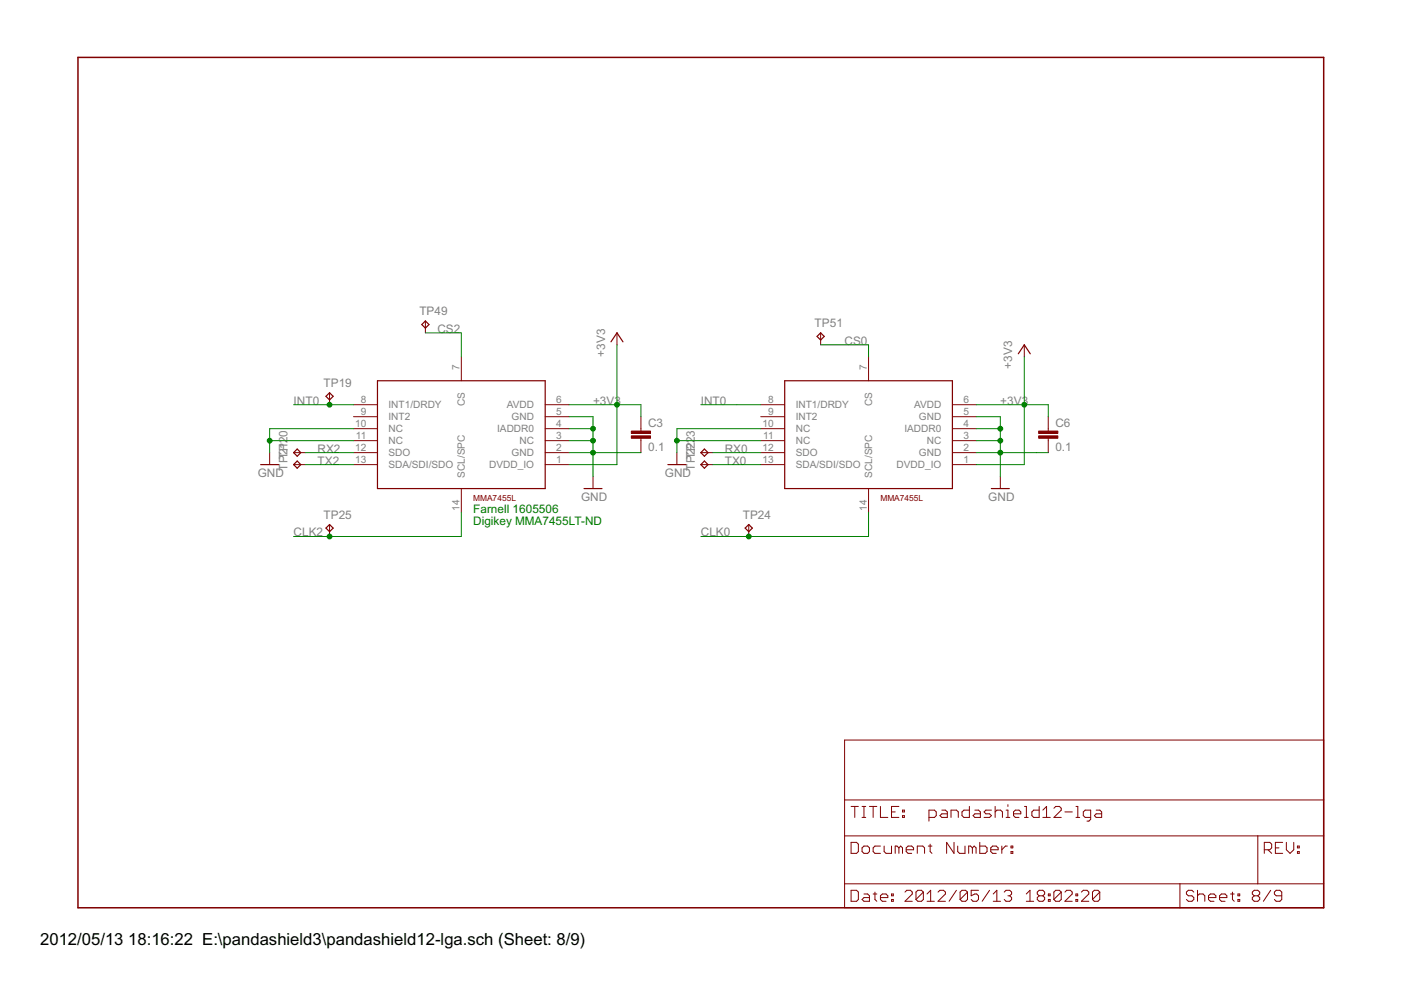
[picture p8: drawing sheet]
<svg xmlns="http://www.w3.org/2000/svg" width="297mm" height="210mm" viewBox="0 0 297 210" stroke-linecap="round" stroke-linejoin="round" font-family="sans-serif">
<path d="M16.5 12.2h264.1v180.3h-264.1z" fill="none" stroke="#800000" stroke-width=".32"/>
<g fill="none" stroke="#800000" stroke-width=".21">
<path d="M90.2 68.1v2.5M97.8 75.6v5.1M130.8 70.6v2.5M174 70.6v2.5M184.1 75.6v5.1M217.2 73.1v2.5M57.2 96v2.5M62.3 98.5h2.5M62.3 96h2.5M69.9 83.3v2.5M75 98.5h5M75 96h5"/>
<path d="M75 93.4h5M75 90.9h5M75 88.3h5M75 85.8h5M115.6 98.5h5M115.6 96h5M115.6 93.4h5M115.6 90.9h5M115.6 88.3h5M115.6 85.8h5M135.9 88.3v3.1M135.9 92.9v3.1"/>
<path d="M143.5 96v2.5M148.6 98.5h2.5M148.6 96h2.5M161.3 98.5h5.1M161.3 96h5.1M161.3 93.4h5.1M161.3 90.9h5.1M161.3 88.3h5.1M161.3 85.8h5.1M201.9 98.5h5.1M201.9 96h5.1M201.9 93.4h5.1"/>
<path d="M201.9 90.9h5.1M201.9 88.3h5.1M201.9 85.8h5.1M222.2 88.3v3.1M222.2 92.9v3.1M69.9 111.2v2.5M97.8 103.6v5.1M125.7 101v2.6M158.7 111.2v2.5M184.1 103.6v5.1M212.1 101v2.6M179.1 156.9h101.5v35.6h-101.5z"/>
<path d="M179.1 177.2h101.5M179.1 169.6h101.5M180.4 178.6h1.2l.4 .4v1.6l-.4 .3h-1.2zM180.4 171h1.6M181.2 171v2.3M182.8 179.8l.4-.4h.8l.3 .4v.8l-.3 .3h-.8l-.4-.3zM182.8 171h.8M182.8 173.3h.8M183.2 171v2.3M184.3 171h1.6M185.1 171v2.3M186.7 171v2.3h1.5"/>
<path d="M186.7 179.4h-1.2l-.4 .4v.8l.4 .3h1.2M187.5 179.4v1.2l.4 .3h1.1v-1.5M189 172.1h.8M190.6 171h-1.6v2.3h1.6M190.6 179.8l-.4-.4h-.4v1.5M190.6 179.8l.4-.4 .3 .4v1.1M190.6 179.8v1.1M191.3 172.9h.4v.4h-.4zM191.3 171.8h.4v.3h-.4zM196.8 179.4h.8M197 173.3h1.1l.4-.4v-.8l-.4-.3h-1.1v2.3M197.2 179v1.6l.4 .3"/>
<path d="M199.7 171.8h.7l.5 .3v1.2h-1.2l-.4-.4 .4-.3h1.2M201.6 173.3v-1.5h1.2l.4 .3v1.2M202.3 178.6v2.3l-1.6-2.3v2.3M203.1 179.4v1.2l.3 .3h1.2v-1.5M205.5 171v2.3h-1.1l-.4-.4v-.8l.4-.3h1.1M206.2 179.8l-.4-.4h-.4v1.5M206.2 179.8v1.1M206.2 179.8l.3-.4 .4 .4v1.1M206.7 171.8h.8l.4 .3v1.2h-1.2l-.4-.4 .4-.3h1.2M207.7 178.6v2.3h1.2l.4-.3v-.8l-.4-.4h-1.2M210.2 171.8h-1.2l-.4 .3 .4 .5h.8l.4 .3-.4 .4h-1.2M211 172.1l.4-.3h.8l.3 .3v1.2"/>
<path d="M211 171v2.3M212.4 179.4v1.5M213.3 173.3h.8M213.3 171.8h.4v1.5M213.6 179.4h-.4l-.8 .8M213.7 170.6v.4M214.4 179.4h.3v.4h-.3zM214.9 172.6h1.5v-.5l-.4-.3h-.7l-.4 .3v.8l.4 .4h.7M217.2 171h.4v2.3M217.2 173.3h.8M220.3 171v2.3h-1.1l-.4-.4v-.8l.4-.3h1.1M221.1 173.3h1.6"/>
<path d="M221.1 171.8l.8-.8v2.3M223.5 171.4l.3-.4h.8l.4 .4v.4l-1.5 1.5h1.5M225.8 172.1h1.6M228.1 171h.4v2.3M228.1 173.3h.8M231.2 173.3h-1.1l-.4-.4v-.8l.4-.3h1.1v1.9l-.3 .4h-.4M232.4 171.8h.8l.4 .3v1.2h-1.2l-.4-.4 .4-.3h1.2M266.7 177.2v10.2M270.4 179.8h.8M271.9 178.6h-1.5v2.3h1.5M272.7 178.6v1.6l.8 .7 .8-.7v-1.6M275.1 179.4h.4v.4h-.4z"/>
<path d="M179.1 187.4h101.5M180.4 188.8h1.2l.4 .3v1.6l-.4 .4h-1.2zM183.2 189.5h.8l.3 .4v1.2h-1.1l-.4-.4 .4-.4h1.1M185.1 189.5h.8M185.5 189.1v1.6l.4 .4M186.7 190.3h1.5v-.4l-.3-.4h-.8l-.4 .4v.8l.4 .4h.8M189 190.7h.4v.4h-.4zM189 189.5h.4v.4h-.4zM191.9 189.1l.4-.3h.7l.4 .3v.4l-1.5 1.6h1.5M192.1 180.2h1.6v-.4l-.4-.4h-.8l-.4 .4v.8l.4 .3h.8M194.5 180.9v-1.5h1.1l.4 .4v1.1M195.8 189.1v1.6l-.4 .4h-.8l-.4-.4"/>
<path d="M195.8 189.1l-.4-.3h-.8l-.4 .3v1.6M195.8 189.1l-1.6 1.6M196.6 191.1h1.5M196.6 189.5l.7-.7v2.3M198.9 189.1l.4-.3h.7l.4 .3v.4l-1.5 1.6h1.5M202.8 188.8l-1.6 2.3M205.1 189.1v1.6l-.4 .4h-.7l-.4-.4M205.1 189.1l-.4-.3h-.7l-.4 .3v1.6M205.1 189.1l-1.5 1.6M207.5 188.8h-1.6v1.1l.8-.4h.4l.4 .4v.8l-.4 .4h-.8l-.4-.4M209.8 188.8l-1.6 2.3M210.1 180.2h1.5v-.4l-.4-.4h-.7l-.4 .4v.8l.4 .3h.7"/>
<path d="M210.6 191.1h1.5M210.6 189.5l.7-.7v2.3M212.9 189.1l.4-.3h.8l.4 .3v.4l-.4 .4M213.7 189.9h.4M214.1 189.9l.4 .4v.4l-.4 .4h-.8l-.4-.4M214.4 180.6h.3v.3h-.3zM217.6 191.1h1.6M217.6 189.5l.8-.7v2.3M220.3 189.9l-.4 .4v.4l.4 .4h.8l.4-.4v-.4l-.4-.4M220.3 189.9l-.4-.4v-.4l.4-.3h.8l.4 .3v.4l-.4 .4M220.3 189.9h.8M222.3 190.7h.4v.4h-.4z"/>
<path d="M222.3 189.5h.4v.4h-.4zM225 189.1v1.6l-.4 .4h-.8l-.4-.4M225 189.1l-.4-.3h-.8l-.4 .3v1.6M225 189.1l-1.6 1.6M225.8 189.1l.4-.3h.7l.4 .3v.4l-1.5 1.6h1.5M228.1 190.7h.4v.4h-.4zM228.1 189.5h.4v.4h-.4zM229.3 189.1l.4-.3h.8l.3 .3v.4l-1.5 1.6h1.5M233.2 189.1v1.6l-.4 .4h-.8l-.4-.4M233.2 189.1l-.4-.3h-.8l-.4 .3v1.6M233.2 189.1l-1.6 1.6M250.2 187.4v5.1"/>
<path d="M253.1 189.1l-.4-.3h-.8l-.4 .3v.4l.4 .4h.8l.4 .4v.4l-.4 .4h-.8l-.4-.4M253.9 189.9l.4-.4h.8l.3 .4v1.2M253.9 188.8v2.3M256.2 190.3h1.6v-.4l-.4-.4h-.8l-.4 .4v.8l.4 .4h.8M258.6 190.3h1.5v-.4l-.4-.4h-.7l-.4 .4v.8l.4 .4h.7M260.9 189.5h.8M261.3 189.1v1.6l.4 .4M262.5 190.7h.3v.4h-.3zM262.5 189.5h.3v.4h-.3zM265.9 189.9l-.4 .4v.4l.4 .4h.8l.4-.4v-.4l-.4-.4M265.9 189.9l-.4-.4v-.4l.4-.3h.8l.4 .3v.4l-.4 .4M265.9 189.9h.8"/>
<path d="M268.1 180.2h1.1l.4-.4v-.8l-.4-.4h-1.1v2.3M268.8 180.2l.8 .7M269.4 188.8l-1.5 2.3M271.8 189.9h-1.2l-.4-.4v-.4l.4-.3h.8l.4 .3v1.6l-.4 .4h-.8l-.4-.4M275.1 180.6h.4v.3h-.4z"/>
</g>
<g fill="none" stroke="#800000" stroke-width=".25">
<path d="M89.4 68.8l.8-.7 .8 .7-.8 .8zM129.5 72.5l1.3-1.9 1.3 1.9M173.2 71.3l.8-.7 .8 .7-.8 .8zM215.9 75l1.3-1.9 1.2 1.9M55.3 98.5h3.8M63 95.2l.8 .8-.8 .7-.7-.7zM63 97.7l.8 .8-.8 .8-.7-.8zM69.1 84l.8-.7 .7 .7-.7 .8zM80 80.7h35.6v22.9h-35.6zM141.6 98.5h3.8M149.4 97.7l.7 .8-.7 .8-.8-.8zM149.4 95.2l.7 .8-.7 .7-.8-.7z"/>
<path d="M166.4 80.7h35.5v22.9h-35.5zM69.1 112l.8-.8 .7 .8-.7 .7zM123.8 103.6h3.8M158 112l.7-.8 .8 .8-.8 .7zM210.2 103.6h3.8"/>
</g>
<g fill="#800000" stroke="#800000" stroke-width=".21">
<path d="M133.9 92.4h4v.5h-4z"/>
<path d="M133.9 91.4h4v.5h-4z"/>
<path d="M220.2 92.4h4.1v.5h-4.1z"/>
<path d="M220.2 91.4h4.1v.5h-4.1z"/>
</g>
<g fill="none" stroke="#008000" stroke-width=".21">
<path d="M90.2 70.6h7.6v5M130.8 73.1v25.4h-10.2M174 73.1h10.1v2.5M217.2 75.6v22.9h-10.2M57.2 93.4h17.8M62.3 85.8h12.7M64.8 98.5h10.2M64.8 96h10.2M75 90.9h-17.8v5.1M120.6 85.8h15.3v2.5M120.6 90.9h5.1M120.6 93.4h5.1"/>
<path d="M120.6 88.3h5.1v12.7M120.6 96h15.3M143.5 93.4h17.8M148.6 85.8h12.7M151.1 98.5h10.2M151.1 96h10.2M161.3 90.9h-17.8v5.1M207 85.8h15.2v2.5M207 90.9h5.1M207 93.4h5.1M207 88.3h5.1v12.7M207 96h15.2"/>
<path d="M97.8 108.7v5h-35.5M184.1 108.7v5h-35.5"/>
</g>
<g fill="#008000" stroke="#008000" stroke-width=".21">
<circle cx="69.9" cy="113.7" r=".51"/>
<circle cx="158.7" cy="113.7" r=".51"/>
<circle cx="69.9" cy="85.8" r=".51"/>
<circle cx="57.2" cy="93.4" r=".51"/>
<circle cx="143.5" cy="93.4" r=".51"/>
<circle cx="125.7" cy="93.4" r=".51"/>
<circle cx="125.7" cy="90.9" r=".51"/>
<circle cx="125.7" cy="96" r=".51"/>
<circle cx="212.1" cy="93.4" r=".51"/>
<circle cx="212.1" cy="90.9" r=".51"/>
<circle cx="212.1" cy="96" r=".51"/>
<circle cx="130.8" cy="85.8" r=".51"/>
<circle cx="217.2" cy="85.8" r=".51"/>
</g>
<g font-size="4">
<text x="8.5" y="200.4">2012/05/13</text>
<text x="27.2" y="200.4">18:16:22 E:\pandashield3\pandashield12-lga.sch (Sheet: 8/9)</text>
</g>
<g font-size="2.8" fill="#808080">
<text x="88.9" y="66.8">TP49</text>
<text x="92.7" y="70.6">CS2</text>
<text x="172.7" y="69.3">TP51</text>
<text x="128.3" y="75.7" transform="rotate(-90 128.3 75.7)">+3V3</text>
<text x="179.1" y="73.1">CS0</text>
<text x="68.6" y="82">TP19</text>
<text x="214.6" y="78.2" transform="rotate(-90 214.6 78.2)">+3V3</text>
<text x="62.3" y="85.8">INT0</text>
<text x="125.7" y="85.8">+3V3</text>
<text x="148.6" y="85.8">INT0</text>
<text x="212.1" y="85.8">+3V3</text>
<text x="61" y="92.6" transform="rotate(-90 61 92.6)">0</text>
<text x="67.3" y="96">RX2</text>
<text x="137.4" y="95.6">0.1</text>
<text x="137.4" y="90.5">C3</text>
<text x="147.3" y="92.6" transform="rotate(-90 147.3 92.6)">3</text>
<text x="153.7" y="96">RX0</text>
<text x="223.8" y="95.6">0.1</text>
<text x="223.8" y="90.5">C6</text>
<text x="54.6" y="101.1">GND</text>
<text x="61" y="99.8" transform="rotate(-90 61 99.8)">TPT2P12</text>
<text x="67.3" y="98.5">TX2</text>
<text x="141" y="101.1">GND</text>
<text x="147.3" y="99.8" transform="rotate(-90 147.3 99.8)">TPT2P2</text>
<text x="153.7" y="98.5">TX0</text>
<text x="123.2" y="106.1">GND</text>
<text x="209.5" y="106.1">GND</text>
<text x="62.3" y="113.7">CLK2</text>
<text x="68.6" y="109.9">TP25</text>
<text x="148.6" y="113.7">CLK0</text>
<text x="157.5" y="109.9">TP24</text>
</g>
<g font-size="2.8" fill="#008000">
<text x="100.3" y="108.7">Farnell 1605506</text>
<text x="100.3" y="111.2">Digikey MMA7455LT-ND</text>
</g>
<g font-size="2.4" fill="#808080">
<text x="97.4" y="78.4" transform="rotate(-90 97.4 78.4)">7</text>
<text x="183.8" y="78.4" transform="rotate(-90 183.8 78.4)">7</text>
<text x="76.5" y="85.5">8</text>
<text x="76.5" y="88">9</text>
<text x="82.4" y="86.6">INT1/DRDY</text>
<text x="82.4" y="89.1">INT2</text>
<text x="98.6" y="86" transform="rotate(-90 98.6 86)">CS</text>
<text x="107.5" y="86.6">AVDD</text>
<text x="108.5" y="89.1">GND</text>
<text x="117.9" y="88">5</text>
<text x="117.9" y="85.5">6</text>
<text x="162.9" y="85.5">8</text>
<text x="162.9" y="88">9</text>
<text x="168.7" y="86.6">INT1/DRDY</text>
<text x="168.7" y="89.1">INT2</text>
<text x="184.9" y="86" transform="rotate(-90 184.9 86)">CS</text>
<text x="193.8" y="86.6">AVDD</text>
<text x="194.8" y="89.1">GND</text>
<text x="204.3" y="88">5</text>
<text x="204.3" y="85.5">6</text>
<text x="75.3" y="90.5">10</text>
<text x="75.3" y="95.6">12</text>
<text x="75.5" y="93.1">11</text>
<text x="82.4" y="91.7">NC</text>
<text x="82.4" y="94.2">NC</text>
<text x="105.4" y="91.7">IADDR0</text>
<text x="110.2" y="94.2">NC</text>
<text x="117.9" y="95.6">2</text>
<text x="117.9" y="93.1">3</text>
<text x="117.9" y="90.5">4</text>
<text x="161.7" y="90.5">10</text>
<text x="161.7" y="95.6">12</text>
<text x="161.8" y="93.1">11</text>
<text x="168.7" y="91.7">NC</text>
<text x="168.7" y="94.2">NC</text>
<text x="191.8" y="91.7">IADDR0</text>
<text x="196.5" y="94.2">NC</text>
<text x="204.3" y="95.6">2</text>
<text x="204.3" y="93.1">3</text>
<text x="204.3" y="90.5">4</text>
<text x="75.3" y="98.2">13</text>
<text x="82.4" y="96.7">SDO</text>
<text x="82.4" y="99.3">SDA/SDI/SDO</text>
<text x="98.6" y="101.3" transform="rotate(-90 98.6 101.3)">SCL/SPC</text>
<text x="103.7" y="99.3">DVDD_IO</text>
<text x="108.5" y="96.7">GND</text>
<text x="117.9" y="98.2">1</text>
<text x="161.7" y="98.2">13</text>
<text x="168.7" y="96.7">SDO</text>
<text x="168.7" y="99.3">SDA/SDI/SDO</text>
<text x="184.9" y="101.3" transform="rotate(-90 184.9 101.3)">SCL/SPC</text>
<text x="190.1" y="99.3">DVDD_IO</text>
<text x="194.8" y="96.7">GND</text>
<text x="204.3" y="98.2">1</text>
<text x="97.4" y="108.3" transform="rotate(-90 97.4 108.3)">14</text>
<text x="183.8" y="108.3" transform="rotate(-90 183.8 108.3)">14</text>
</g>
<g font-size="2" fill="#800000">
<text x="100.3" y="106.1">MMA7455L</text>
<text x="186.7" y="106.1">MMA7455L</text>
</g>
</svg>
